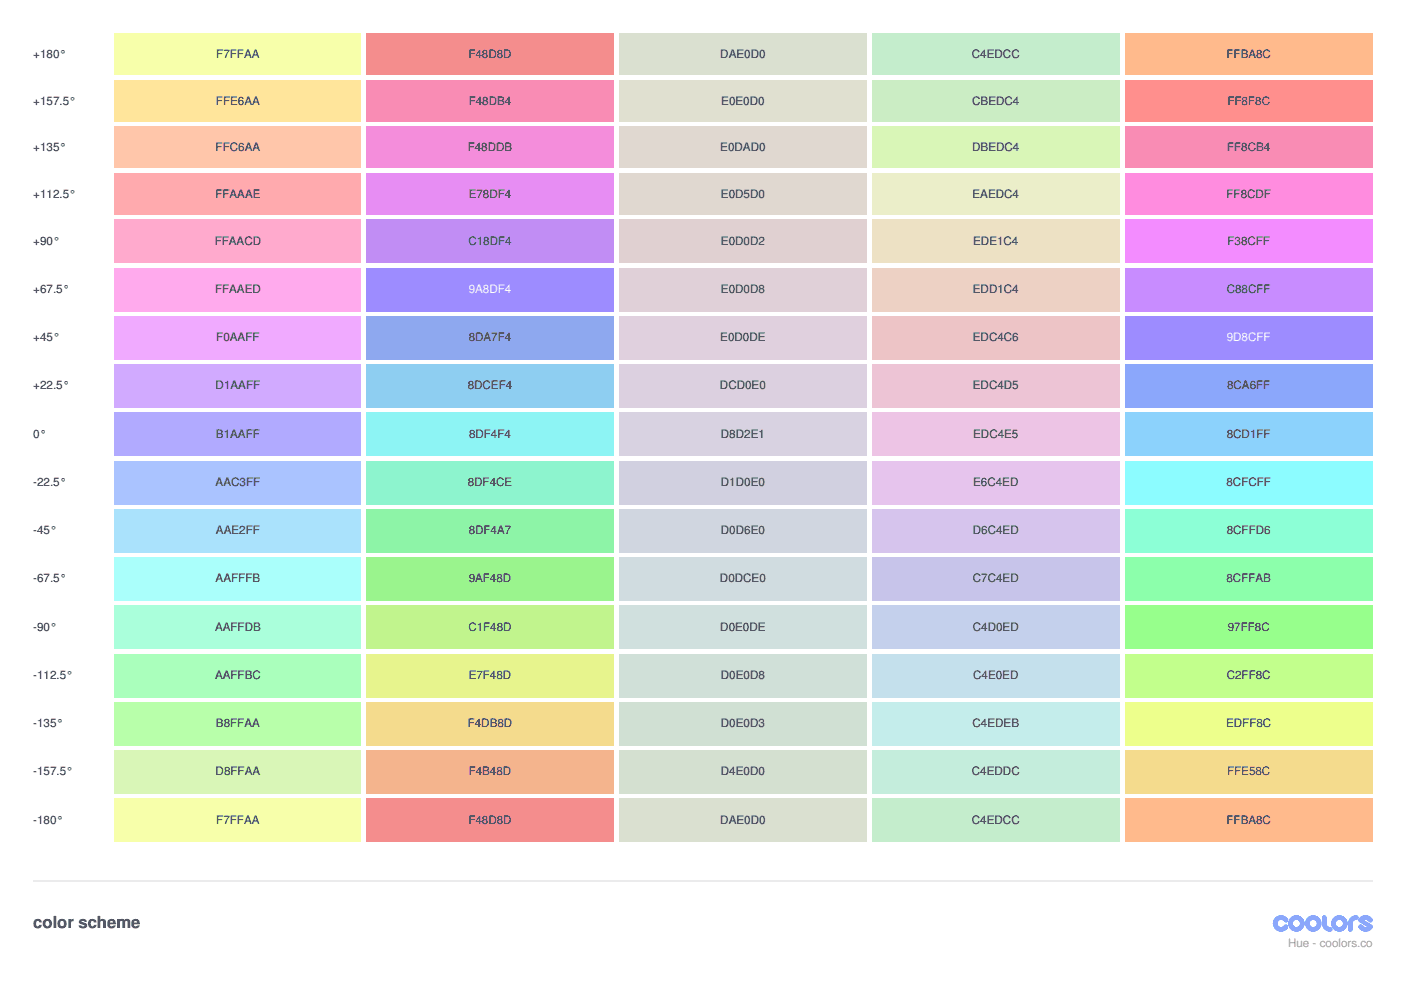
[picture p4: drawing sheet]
<svg xmlns="http://www.w3.org/2000/svg" width="297mm" height="210mm" viewBox="0 0 297 210" stroke-linecap="round" stroke-linejoin="round" font-family="sans-serif">
<path d="M24.3 7.1h52.3v8.8h-52.3z" fill="#f7ffaa"/>
<path d="M77.6 7.1h52.6v8.8h-52.6z" fill="#f48d8d"/>
<path d="M131.2 7.1h52.6v8.8h-52.6z" fill="#dae0d0"/>
<path d="M184.9 7.1h52.5v8.8h-52.5z" fill="#c4edcc"/>
<path d="M238.5 7.1h52.5v8.8h-52.5z" fill="#ffba8c"/>
<path d="M24.3 16.9h52.3v8.9h-52.3z" fill="#ffe6aa"/>
<path d="M77.6 16.9h52.6v8.9h-52.6z" fill="#f48db4"/>
<path d="M131.2 16.9h52.6v8.9h-52.6z" fill="#e0e0d0"/>
<path d="M184.9 16.9h52.5v8.9h-52.5z" fill="#cbedc4"/>
<path d="M238.5 16.9h52.5v8.9h-52.5z" fill="#ff8f8c"/>
<path d="M24.3 26.8h52.3v8.8h-52.3z" fill="#ffc6aa"/>
<path d="M77.6 26.8h52.6v8.8h-52.6z" fill="#f48ddb"/>
<path d="M131.2 26.8h52.6v8.8h-52.6z" fill="#e0dad0"/>
<path d="M184.9 26.8h52.5v8.8h-52.5z" fill="#dbedc4"/>
<path d="M238.5 26.8h52.5v8.8h-52.5z" fill="#ff8cb4"/>
<path d="M24.3 36.7h52.3v8.8h-52.3z" fill="#ffaaae"/>
<path d="M77.6 36.7h52.6v8.8h-52.6z" fill="#e78df4"/>
<path d="M131.2 36.7h52.6v8.8h-52.6z" fill="#e0d5d0"/>
<path d="M184.9 36.7h52.5v8.8h-52.5z" fill="#eaedc4"/>
<path d="M238.5 36.7h52.5v8.8h-52.5z" fill="#ff8cdf"/>
<path d="M24.3 46.6h52.3v9.1h-52.3z" fill="#ffaacd"/>
<path d="M77.6 46.6h52.6v9.1h-52.6z" fill="#c18df4"/>
<path d="M131.2 46.6h52.6v9.1h-52.6z" fill="#e0d0d2"/>
<path d="M184.9 46.6h52.5v9.1h-52.5z" fill="#ede1c4"/>
<path d="M238.5 46.6h52.5v9.1h-52.5z" fill="#f38cff"/>
<path d="M24.3 56.8h52.3v9.2h-52.3z" fill="#ffaaed"/>
<path d="M77.6 56.8h52.6v9.2h-52.6z" fill="#9a8df4"/>
<path d="M131.2 56.8h52.6v9.2h-52.6z" fill="#e0d0d8"/>
<path d="M184.9 56.8h52.5v9.2h-52.5z" fill="#edd1c4"/>
<path d="M238.5 56.8h52.5v9.2h-52.5z" fill="#c88cff"/>
<path d="M24.3 67h52.3v9.2h-52.3z" fill="#f0aaff"/>
<path d="M77.6 67h52.6v9.2h-52.6z" fill="#8da7f4"/>
<path d="M131.2 67h52.6v9.2h-52.6z" fill="#e0d0de"/>
<path d="M184.9 67h52.5v9.2h-52.5z" fill="#edc4c6"/>
<path d="M238.5 67h52.5v9.2h-52.5z" fill="#9d8cff"/>
<path d="M24.3 77.3h52.3v9.1h-52.3z" fill="#d1aaff"/>
<path d="M77.6 77.3h52.6v9.1h-52.6z" fill="#8dcef4"/>
<path d="M131.2 77.3h52.6v9.1h-52.6z" fill="#dcd0e0"/>
<path d="M184.9 77.3h52.5v9.1h-52.5z" fill="#edc4d5"/>
<path d="M238.5 77.3h52.5v9.1h-52.5z" fill="#8ca6ff"/>
<path d="M24.3 87.5h52.3v9.2h-52.3z" fill="#b1aaff"/>
<path d="M77.6 87.5h52.6v9.2h-52.6z" fill="#8df4f4"/>
<path d="M131.2 87.5h52.6v9.2h-52.6z" fill="#d8d2e1"/>
<path d="M184.9 87.5h52.5v9.2h-52.5z" fill="#edc4e5"/>
<path d="M238.5 87.5h52.5v9.2h-52.5z" fill="#8cd1ff"/>
<path d="M24.3 97.7h52.3v9.2h-52.3z" fill="#aac3ff"/>
<path d="M77.6 97.7h52.6v9.2h-52.6z" fill="#8df4ce"/>
<path d="M131.2 97.7h52.6v9.2h-52.6z" fill="#d1d0e0"/>
<path d="M184.9 97.7h52.5v9.2h-52.5z" fill="#e6c4ed"/>
<path d="M238.5 97.7h52.5v9.2h-52.5z" fill="#8cfcff"/>
<path d="M24.3 108h52.3v9.1h-52.3z" fill="#aae2ff"/>
<path d="M77.6 108h52.6v9.1h-52.6z" fill="#8df4a7"/>
<path d="M131.2 108h52.6v9.1h-52.6z" fill="#d0d6e0"/>
<path d="M184.9 108h52.5v9.1h-52.5z" fill="#d6c4ed"/>
<path d="M238.5 108h52.5v9.1h-52.5z" fill="#8cffd6"/>
<path d="M24.3 118.2h52.3v9.2h-52.3z" fill="#aafffb"/>
<path d="M77.6 118.2h52.6v9.2h-52.6z" fill="#9af48d"/>
<path d="M131.2 118.2h52.6v9.2h-52.6z" fill="#d0dce0"/>
<path d="M184.9 118.2h52.5v9.2h-52.5z" fill="#c7c4ed"/>
<path d="M238.5 118.2h52.5v9.2h-52.5z" fill="#8cffab"/>
<path d="M24.3 128.4h52.3v9.2h-52.3z" fill="#aaffdb"/>
<path d="M77.6 128.4h52.6v9.2h-52.6z" fill="#c1f48d"/>
<path d="M131.2 128.4h52.6v9.2h-52.6z" fill="#d0e0de"/>
<path d="M184.9 128.4h52.5v9.2h-52.5z" fill="#c4d0ed"/>
<path d="M238.5 128.4h52.5v9.2h-52.5z" fill="#97ff8c"/>
<path d="M24.3 138.6h52.3v9.2h-52.3z" fill="#aaffbc"/>
<path d="M77.6 138.6h52.6v9.2h-52.6z" fill="#e7f48d"/>
<path d="M131.2 138.6h52.6v9.2h-52.6z" fill="#d0e0d8"/>
<path d="M184.9 138.6h52.5v9.2h-52.5z" fill="#c4e0ed"/>
<path d="M238.5 138.6h52.5v9.2h-52.5z" fill="#c2ff8c"/>
<path d="M24.3 148.9h52.3v9.1h-52.3z" fill="#b8ffaa"/>
<path d="M77.6 148.9h52.6v9.1h-52.6z" fill="#f4db8d"/>
<path d="M131.2 148.9h52.6v9.1h-52.6z" fill="#d0e0d3"/>
<path d="M184.9 148.9h52.5v9.1h-52.5z" fill="#c4edeb"/>
<path d="M238.5 148.9h52.5v9.1h-52.5z" fill="#edff8c"/>
<path d="M24.3 159.1h52.3v9.2h-52.3z" fill="#d8ffaa"/>
<path d="M77.6 159.1h52.6v9.2h-52.6z" fill="#f4b48d"/>
<path d="M131.2 159.1h52.6v9.2h-52.6z" fill="#d4e0d0"/>
<path d="M184.9 159.1h52.5v9.2h-52.5z" fill="#c4eddc"/>
<path d="M238.5 159.1h52.5v9.2h-52.5z" fill="#ffe58c"/>
<path d="M24.3 169.3h52.3v9.2h-52.3z" fill="#f7ffaa"/>
<path d="M77.6 169.3h52.6v9.2h-52.6z" fill="#f48d8d"/>
<path d="M131.2 169.3h52.6v9.2h-52.6z" fill="#dae0d0"/>
<path d="M184.9 169.3h52.5v9.2h-52.5z" fill="#c4edcc"/>
<path d="M238.5 169.3h52.5v9.2h-52.5z" fill="#ffba8c"/>
<path d="M7.1 186.8h283.9" fill="none" stroke="#ececec" stroke-width=".35"/>
<g fill="#06f">
<path d="M270.4 194.6a1.72 1.72 0 0 1 2.6 .2 .52 .52 0 0 1-.2 .8 .52 .52 0 0 1-.7-.4 .77 .77 0 0 0-1.1 .1 .77 .77 0 0 0 .2 1.1 .77 .77 0 0 0 1-.2 .48 .48 0 0 1 .7-.1 .48 .48 0 0 1 .1 .7 1.73 1.73 0 0 1-2.5 .3 1.73 1.73 0 0 1-.1-2.5z"/>
<path d="M280.5 194.1h.4l.3 .3v1.4a.77 .77 0 0 0 .8 .8 .48 .48 0 0 1 .5 .4 .48 .48 0 0 1-.5 .5 1.73 1.73 0 0 1-1.7-1.7v-1.3z"/>
<path d="M286.3 194.6l.8-.5h.4a.48 .48 0 0 1 .5 .4 .48 .48 0 0 1-.5 .5 .77 .77 0 0 0-.7 .8v1.2a.48 .48 0 0 1-.5 .5 .48 .48 0 0 1-.5-.5 2.69 2.69 0 0 1 .5-2.4z"/>
<path d="M288.4 194.5a1.72 1.72 0 0 1 2.6 .3 .52 .52 0 0 1-.3 .7 .52 .52 0 0 1-.7-.3l-.5-.2-.3 .1 1.6 1 .2 .2v.5a1.69 1.69 0 0 1-3-.3 .48 .48 0 0 1 .3-.5 .48 .48 0 0 1 .6 .2l.4 .3h.6l-1.8-1.2v-.5z"/>
<path d="M273.1 195.8a1.75 1.75 0 0 0 3.5 0 1.75 1.75 0 0 0-3.5 0zM274.1 195.8a.77 .77 0 0 1 1.5 0 .77 .77 0 0 1-1.5 0z"/>
<path d="M276.7 195.8a1.75 1.75 0 0 0 3.5 0 1.75 1.75 0 0 0-3.5 0zM277.7 195.8a.77 .77 0 0 1 1.5 0 .77 .77 0 0 1-1.5 0z"/>
<path d="M282.2 195.8a1.75 1.75 0 0 0 3.5 0 1.75 1.75 0 0 0-3.5 0zM283.2 195.8a.77 .77 0 0 1 1.5 0 .77 .77 0 0 1-1.5 0z"/>
</g>
<text font-size="3.5" fill="#2d2d2f" x="7.1" y="196.8">color scheme</text>
<g font-size="2.5" fill="#2d2d2f">
<text x="7.1" y="12.3">+180°</text>
<text x="45.9" y="12.3">F7FFAA</text>
<text x="99.3" y="12.3">F48D8D</text>
<text x="152.7" y="12.3">DAE0D0</text>
<text x="206.1" y="12.3">C4EDCC</text>
<text x="260" y="12.3">FFBA8C</text>
<text x="7.1" y="22.2">+157.5°</text>
<text x="45.8" y="22.2">FFE6AA</text>
<text x="99.4" y="22.2">F48DB4</text>
<text x="152.9" y="22.2">E0E0D0</text>
<text x="206.1" y="22.2">CBEDC4</text>
<text x="260.2" y="22.2">FF8F8C</text>
<text x="7.1" y="32.1">+135°</text>
<text x="45.7" y="32.1">FFC6AA</text>
<text x="99.2" y="32.1">F48DDB</text>
<text x="152.7" y="32.1">E0DAD0</text>
<text x="206.1" y="32.1">DBEDC4</text>
<text x="260.2" y="32.1">FF8CB4</text>
<text x="7.1" y="42">+112.5°</text>
<text x="45.7" y="42">FFAAAE</text>
<text x="99.4" y="42">E78DF4</text>
<text x="152.9" y="42">E0D5D0</text>
<text x="206.2" y="42">EAEDC4</text>
<text x="260" y="42">FF8CDF</text>
<text x="7.1" y="51.9">+90°</text>
<text x="45.5" y="51.9">FFAACD</text>
<text x="99.3" y="51.9">C18DF4</text>
<text x="152.9" y="51.9">E0D0D2</text>
<text x="206.3" y="51.9">EDE1C4</text>
<text x="260.2" y="51.9">F38CFF</text>
<text x="7.1" y="62.1">+67.5°</text>
<text x="45.6" y="62.1">FFAAED</text>
<text x="152.9" y="62.1">E0D0D8</text>
<text x="206.3" y="62.1">EDD1C4</text>
<text x="260.1" y="62.1">C88CFF</text>
<text x="7.1" y="72.3">+45°</text>
<text x="45.9" y="72.3">F0AAFF</text>
<text x="99.4" y="72.3">8DA7F4</text>
<text x="152.7" y="72.3">E0D0DE</text>
<text x="206.3" y="72.3">EDC4C6</text>
<text x="7.1" y="82.6">+22.5°</text>
<text x="45.7" y="82.6">D1AAFF</text>
<text x="99.2" y="82.6">8DCEF4</text>
<text x="152.6" y="82.6">DCD0E0</text>
<text x="206.3" y="82.6">EDC4D5</text>
<text x="260.2" y="82.6">8CA6FF</text>
<text x="7.1" y="92.8">0°</text>
<text x="45.8" y="92.8">B1AAFF</text>
<text x="99.4" y="92.8">8DF4F4</text>
<text x="152.9" y="92.8">D8D2E1</text>
<text x="206.3" y="92.8">EDC4E5</text>
<text x="260.1" y="92.8">8CD1FF</text>
<text x="7.1" y="103">-22.5°</text>
<text x="45.7" y="103">AAC3FF</text>
<text x="99.2" y="103">8DF4CE</text>
<text x="152.9" y="103">D1D0E0</text>
<text x="206.3" y="103">E6C4ED</text>
<text x="260" y="103">8CFCFF</text>
<text x="7.1" y="113.2">-45°</text>
<text x="45.8" y="113.2">AAE2FF</text>
<text x="99.4" y="113.2">8DF4A7</text>
<text x="152.9" y="113.2">D0D6E0</text>
<text x="206.3" y="113.2">D6C4ED</text>
<text x="260.1" y="113.2">8CFFD6</text>
<text x="7.1" y="123.5">-67.5°</text>
<text x="45.7" y="123.5">AAFFFB</text>
<text x="99.4" y="123.5">9AF48D</text>
<text x="152.6" y="123.5">D0DCE0</text>
<text x="206.3" y="123.5">C7C4ED</text>
<text x="260" y="123.5">8CFFAB</text>
<text x="7.1" y="133.7">-90°</text>
<text x="45.6" y="133.7">AAFFDB</text>
<text x="99.3" y="133.7">C1F48D</text>
<text x="152.7" y="133.7">D0E0DE</text>
<text x="206.3" y="133.7">C4D0ED</text>
<text x="260.3" y="133.7">97FF8C</text>
<text x="7.1" y="143.9">-112.5°</text>
<text x="45.6" y="143.9">AAFFBC</text>
<text x="99.4" y="143.9">E7F48D</text>
<text x="152.9" y="143.9">D0E0D8</text>
<text x="206.3" y="143.9">C4E0ED</text>
<text x="260.1" y="143.9">C2FF8C</text>
<text x="7.1" y="154.2">-135°</text>
<text x="45.8" y="154.2">B8FFAA</text>
<text x="99.2" y="154.2">F4DB8D</text>
<text x="152.9" y="154.2">D0E0D3</text>
<text x="206.2" y="154.2">C4EDEB</text>
<text x="260" y="154.2">EDFF8C</text>
<text x="7.1" y="164.4">-157.5°</text>
<text x="45.7" y="164.4">D8FFAA</text>
<text x="99.4" y="164.4">F4B48D</text>
<text x="152.9" y="164.4">D4E0D0</text>
<text x="206.1" y="164.4">C4EDDC</text>
<text x="260.2" y="164.4">FFE58C</text>
<text x="7.1" y="174.6">-180°</text>
<text x="45.9" y="174.6">F7FFAA</text>
<text x="99.3" y="174.6">F48D8D</text>
<text x="152.7" y="174.6">DAE0D0</text>
<text x="206.1" y="174.6">C4EDCC</text>
<text x="260" y="174.6">FFBA8C</text>
</g>
<g font-size="2.5" fill="#fff">
<text x="99.4" y="62.1">9A8DF4</text>
<text x="260.1" y="72.3">9D8CFF</text>
</g>
<text font-size="2.5" fill="#97969c" x="273.1" y="200.7">Hue - coolors.co</text>
</svg>
